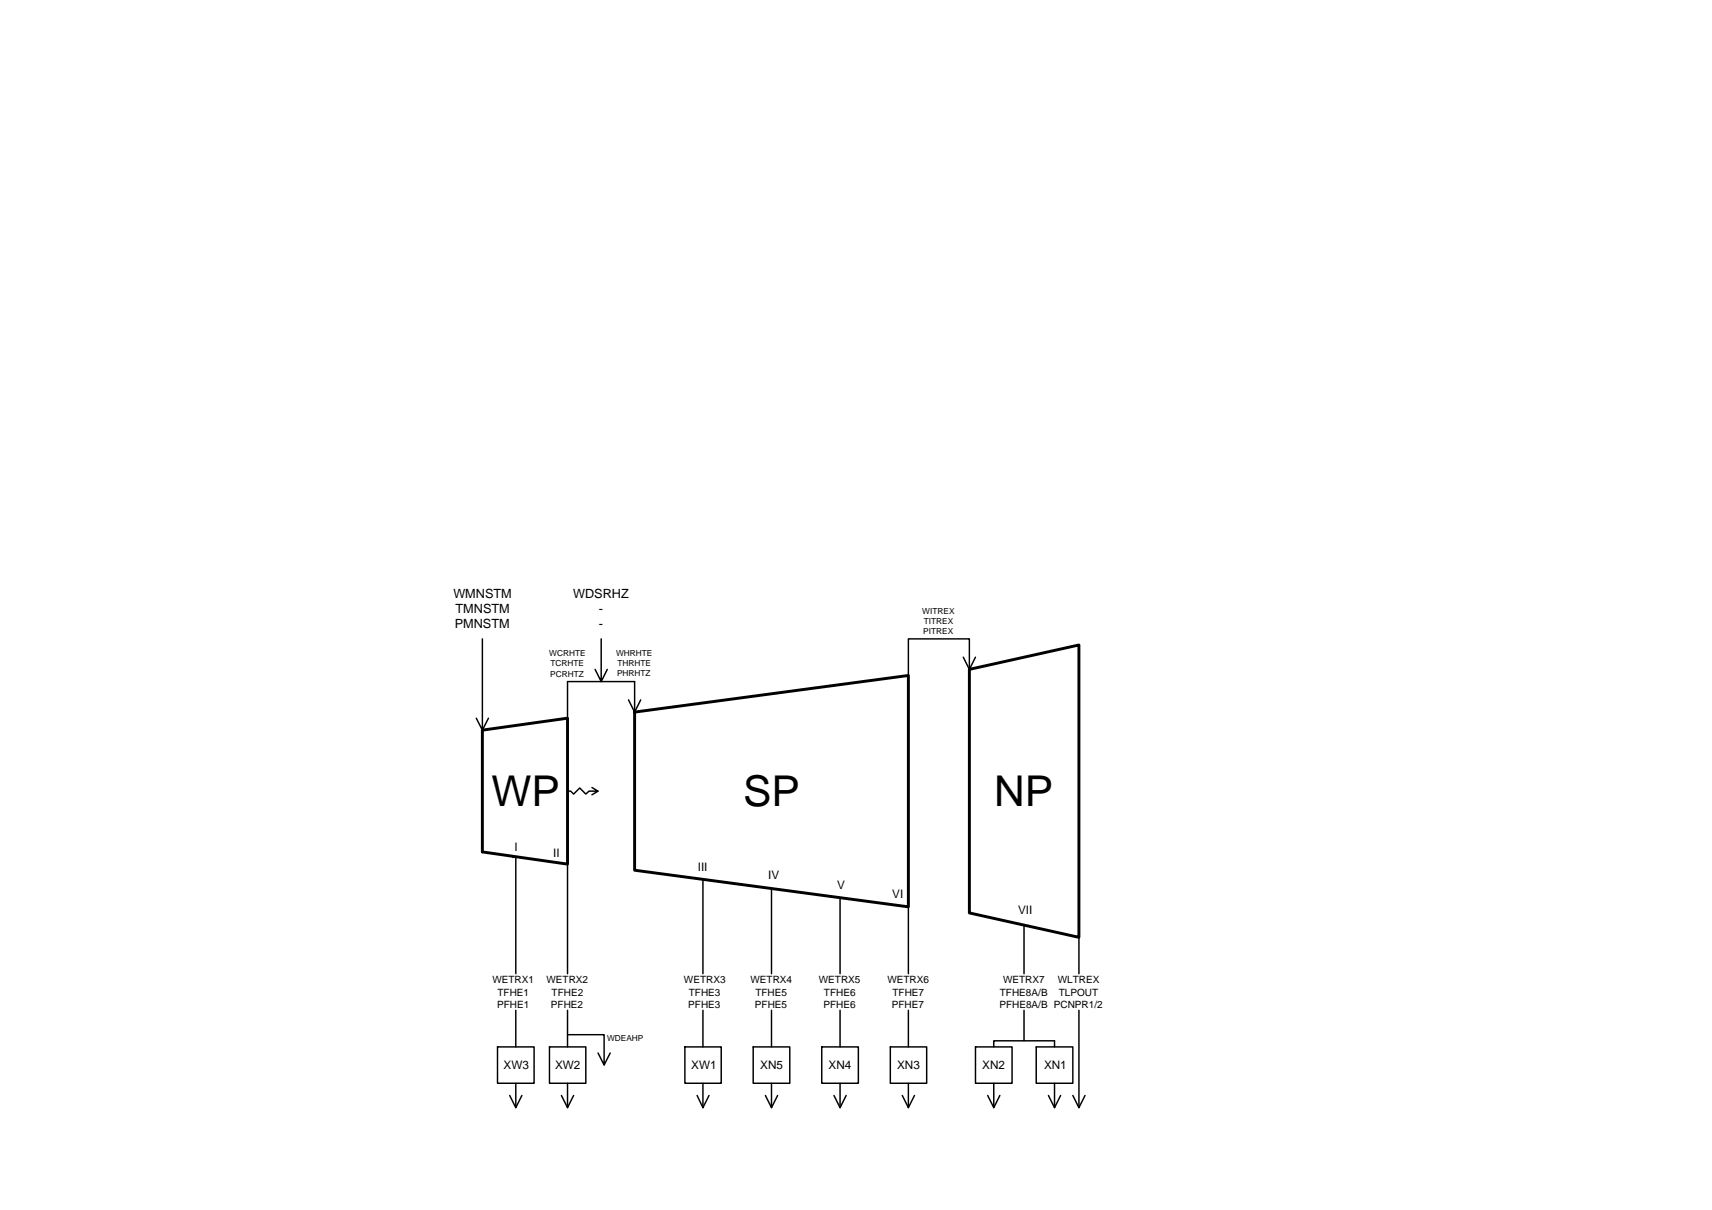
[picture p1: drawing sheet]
<svg xmlns="http://www.w3.org/2000/svg" width="297mm" height="210mm" viewBox="0 0 297 210" stroke-linecap="round" stroke-linejoin="round" font-family="sans-serif">
<!-- layer: 0 -->
<g fill="none" stroke="#000" stroke-width=".25">
<path d="M83.7 110.8v15.9l-1.1-2.1M104.3 110.8v7.4l-1-2.1M105.4 116.1l-1.1 2.1M167.1 114l1.1 2.1 1-2.1M168.2 116.1v-5.3h-10.6v6.4M84.8 124.6l-1.1 2.1M102.7 136.6l1.1 .6h-1.6l-.6 .6-1-1.1-1.1 1.1-.5-.6h-.5M103.8 137.2l-1.1 .7M109.1 121.4l1 2.1 1.1-2.1M110.1 123.5v-5.3h-11.6v6.4M89 148.8h.1M89.5 148.6v20.3"/>
<path d="M98.5 149.9v19M122 152.6v16.3M133.9 154.1v14.8M145.8 155.7v13.2M157.6 157.3v11.6M89.5 175.3v6.3M98.5 179.5h6.3v5.2l-1-2M98.5 175.3v6.3M122 175.3v6.3M133.9 175.3v6.3M145.8 175.3v6.3M157.6 175.3v6.3"/>
<path d="M177.7 160.5v8.4M177.7 175.3v5.3M187.2 162.6v6.3M187.2 175.3v16.9M86.3 181.6h6.4v6.3h-6.4zM88.4 190l1.1 2.2 1.1-2.2M89.5 187.9v4.3M95.3 181.6h6.3v6.3h-6.3zM97.4 190l1.1 2.2 1-2.2M98.5 187.9v4.3M105.9 182.7l-1.1 2M118.8 181.6h6.3v6.3h-6.3z"/>
<path d="M120.9 190l1.1 2.2 1-2.2M122 187.9v4.3M130.7 181.6h6.3v6.3h-6.3zM132.8 190l1.1 2.2 1-2.2M133.9 187.9v4.3M142.6 181.6h6.3v6.3h-6.3zM144.7 190l1.1 2.2 1-2.2M145.8 187.9v4.3M154.5 181.6h6.3v6.3h-6.3zM156.5 190l1.1 2.2 1.1-2.2M157.6 187.9v4.3M169.2 181.6h6.4v6.3h-6.4z"/>
<path d="M171.4 190l1 2.2 1.1-2.2M172.4 181.6v-1h10.6v1M172.4 187.9v4.3M179.8 181.6h6.3v6.3h-6.3zM181.9 190l1.1 2.2 1-2.2M183 187.9v4.3M186.1 190l1.1 2.2 1.1-2.2"/>
</g>
<path d="M168.2 116.1l19-4.2v50.7l-19-4.2zM83.7 126.7l14.8-2.1v25.3l-14.8-2.1zM110.1 123.5l47.5-6.3v40.1l-47.5-6.3z" fill="none" stroke="#000" stroke-width=".51"/>
<g font-size="7.4">
<text x="85.3" y="139.9">WP</text>
<text x="128.9" y="139.9">SP</text>
<text x="172.5" y="139.9">NP</text>
</g>
<g font-size="2.2">
<text x="78.7" y="103.7">WMNSTM</text>
<text x="79" y="106.3">TMNSTM</text>
<text x="99.4" y="103.7">WDSRHZ</text>
<text x="103.9" y="106.4">-</text>
<text x="78.9" y="109">PMNSTM</text>
<text x="103.9" y="109">-</text>
</g>
<g font-size="2">
<text x="89.3" y="147.7">I</text>
<text x="96" y="148.6">II</text>
<text x="121.1" y="151">III</text>
<text x="133.3" y="152.5">IV</text>
<text x="145.2" y="154.1">V</text>
<text x="154.8" y="155.8">VI</text>
<text x="176.7" y="158.6">VII</text>
<text x="87.4" y="185.5">XW3</text>
<text x="96.3" y="185.5">XW2</text>
<text x="119.9" y="185.5">XW1</text>
<text x="131.9" y="185.5">XN5</text>
<text x="143.8" y="185.5">XN4</text>
<text x="155.7" y="185.5">XN3</text>
<text x="170.4" y="185.5">XN2</text>
<text x="181.1" y="185.5">XN1</text>
</g>
<g font-size="1.7">
<text x="85.4" y="170.6">WETRX1</text>
<text x="86.3" y="172.7">TFHE1</text>
<text x="94.8" y="170.6">WETRX2</text>
<text x="95.7" y="172.7">TFHE2</text>
<text x="118.7" y="170.6">WETRX3</text>
<text x="119.5" y="172.7">TFHE3</text>
<text x="130.2" y="170.6">WETRX4</text>
<text x="131.1" y="172.7">TFHE5</text>
<text x="142.1" y="170.6">WETRX5</text>
<text x="143" y="172.7">TFHE6</text>
<text x="154" y="170.6">WETRX6</text>
<text x="154.9" y="172.7">TFHE7</text>
<text x="173.5" y="172.7">TFHE8A/B</text>
<text x="174" y="170.6">WETRX7</text>
<text x="183.5" y="170.6">WLTREX</text>
<text x="183.7" y="172.7">TLPOUT</text>
<text x="86.2" y="174.8">PFHE1</text>
<text x="95.6" y="174.8">PFHE2</text>
<text x="119.4" y="174.8">PFHE3</text>
<text x="131" y="174.8">PFHE5</text>
<text x="142.9" y="174.8">PFHE6</text>
<text x="154.7" y="174.8">PFHE7</text>
<text x="173.4" y="174.8">PFHE8A/B PCNPR1/2</text>
</g>
<g font-size="1.4">
<text x="160" y="106.4">WITREX</text>
<text x="95.3" y="113.8">WCRHTE</text>
<text x="106.9" y="113.8">WHRHTE</text>
<text x="160.2" y="109.9">PITREX</text>
<text x="160.3" y="108.2">TITREX</text>
<text x="95.5" y="117.4">PCRHTZ</text>
<text x="95.5" y="115.6">TCRHTE</text>
<text x="107.1" y="117.3">PHRHTZ</text>
<text x="107.1" y="115.6">THRHTE</text>
<text x="105.3" y="180.6">WDEAHP</text>
</g>
</svg>
